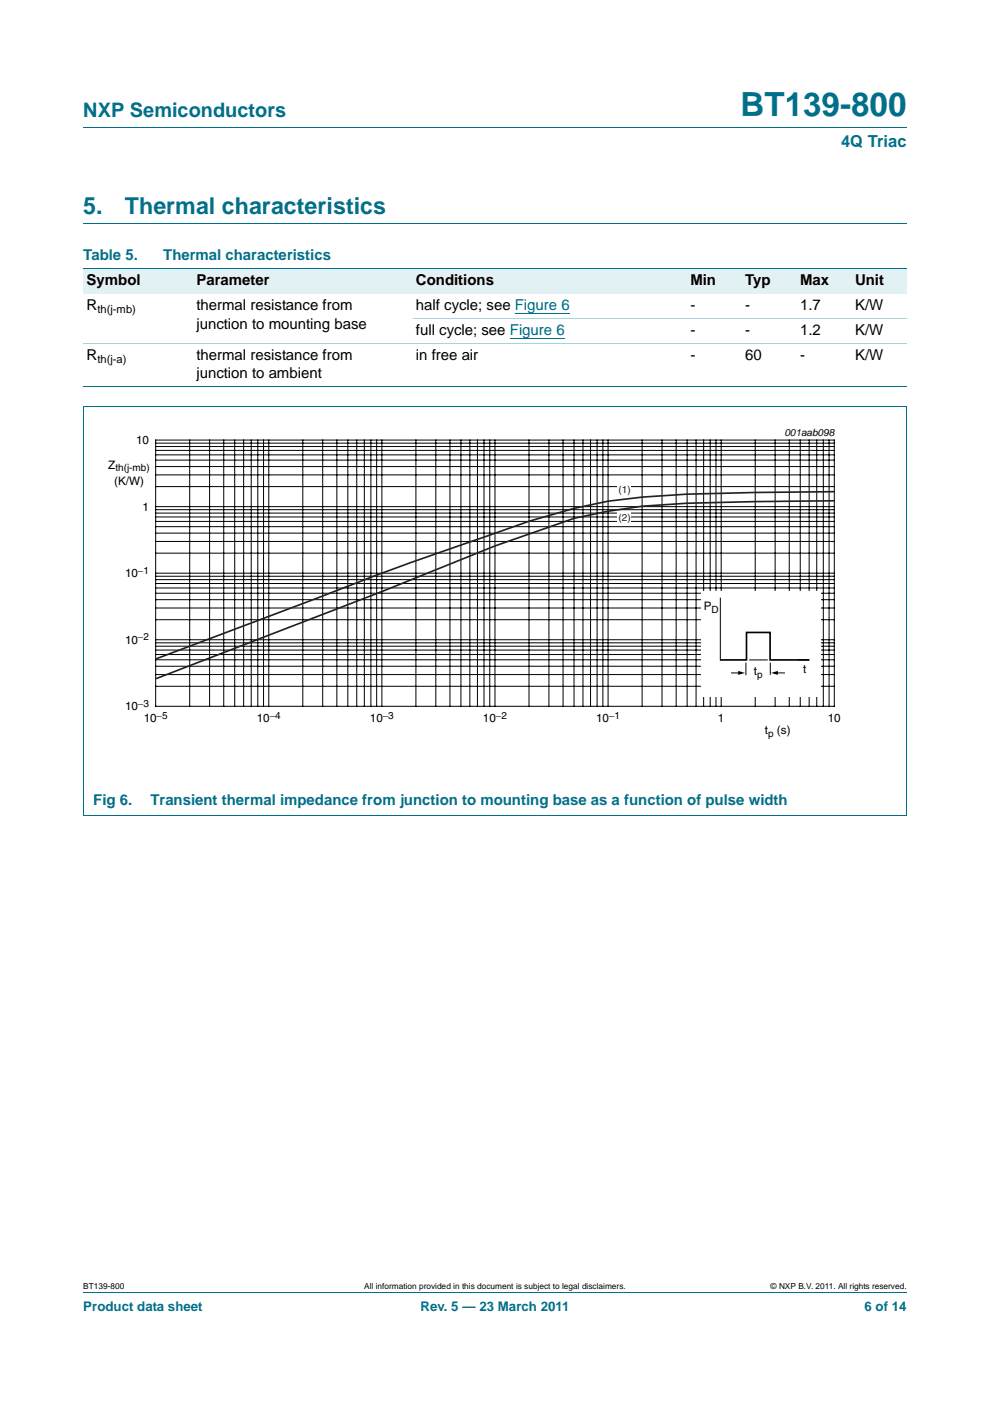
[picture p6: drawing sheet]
<svg xmlns="http://www.w3.org/2000/svg" width="210mm" height="297mm" viewBox="0 0 210 297" stroke-linecap="round" stroke-linejoin="round" font-family="sans-serif">
<path d="M17.7 27h174.6M17.7 47.4h174.6M17.7 273.9h174.6" fill="none" stroke="#00708a" stroke-width=".21"/>
<g fill="#e2f1f4">
<path d="M17.7 57h23.3v5.3h-23.3z"/>
<path d="M41 57h46.5v5.3h-46.5z"/>
<path d="M87.5 57h46.6v5.3h-46.6z"/>
<path d="M134.1 57h23.3v5.3h-23.3z"/>
<path d="M157.4 57h11.6v5.3h-11.6z"/>
<path d="M169 57h11.7v5.3h-11.7z"/>
<path d="M180.7 57h11.6v5.3h-11.6z"/>
</g>
<path d="M108.1 71.8h11.7M109.2 66.5h11.6" fill="none" stroke="#00f" stroke-width=".21"/>
<path d="M17.7 57h174.6M17.7 82h174.6M17.6 172.9h174.7M17.7 172.8v-86.5h174.6v86.5" fill="none" stroke="#00708a" stroke-width=".21"/>
<path d="M17.7 72.8h174.6M87.5 67.5h104.8" fill="none" stroke="#a5d5dc" stroke-width=".21"/>
<path d="M20.3 90.5h169.4v66.3h-169.4z" fill="none" stroke="#fff" stroke-width=".21"/>
<g fill="none" stroke="#000" stroke-width=".21">
<path d="M33 93.3h144v56.5h-144zM33 98.9h144M33 97.6h144M33 96.4h144M33 95.5h144M33 94.7h144M33 94h144M40.2 93.3v56.5M44.5 93.3v56.5M47.5 93.3v56.5M49.8 93.3v56.5M51.7 93.3v56.5"/>
<path d="M53.3 93.3v56.5M54.7 93.3v56.5M55.9 93.3v56.5M57 93.3v56.5M64.2 93.3v56.5M68.4 93.3v56.5M71.4 93.3v56.5M73.8 93.3v56.5M75.7 93.3v56.5M77.3 93.3v56.5M78.7 93.3v56.5M79.9 93.3v56.5"/>
<path d="M81 93.3v56.5M88.2 93.3v56.5M92.4 93.3v56.5M95.4 93.3v56.5M97.8 93.3v56.5M99.7 93.3v56.5M101.3 93.3v56.5M102.7 93.3v56.5M103.9 93.3v56.5M105 93.3v56.5M112.2 93.3v56.5M116.4 93.3v56.5"/>
<path d="M119.4 93.3v56.5M121.8 93.3v56.5M123.6 93.3v56.5M125.3 93.3v56.5M126.6 93.3v56.5M127.9 93.3v56.5M129 93.3v56.5M136.2 93.3v56.5M140.4 93.3v56.5M143.4 93.3v56.5M145.7 93.3v56.5M147.6 93.3v56.5"/>
<path d="M149.2 93.3v56.5M150.6 93.3v56.5M151.9 93.3v56.5M153 93.3v56.5M160.2 93.3v56.5M164.4 93.3v56.5M167.4 93.3v56.5M169.7 93.3v56.5M171.6 93.3v56.5M173.2 93.3v56.5M174.6 93.3v56.5M175.8 93.3v56.5"/>
<path d="M33 117.3h144M33 114.8h144M33 113h144M33 111.7h144M33 110.6h144M33 109.6h144M33 108.8h144M33 108.1h144M33 107.4h144M33 103.2h144M33 100.7h144M33 139.9h144"/>
<path d="M33 138.8h144M33 137.8h144M33 137h144M33 136.3h144M33 135.6h144M33 131.4h144M33 128.9h144M33 127.1h144M33 125.8h144M33 124.7h144M33 123.7h144M33 122.9h144"/>
<path d="M33 122.2h144M33 121.5h144M33 145.5h144M33 143h144M33 141.3h144"/>
</g>
<path d="M148.7 125.2h25.3v22.4h-25.3z" fill="#fff"/>
<path d="M152.8 126.7v13.4M158.9 139.9h3.9M169.3 139.9h2.3M155.2 142.7h1.7M158.2 140.5v2.7M163.4 140.5v2.6M164.7 142.7h1.7" fill="none" stroke="#000" stroke-width=".21"/>
<path d="M152.7 139.9h5.6v-5.8h5v5.8h8.4" fill="none" stroke="#000" stroke-width=".35"/>
<path d="M156.6 142.2l1.4 .5-1.4 .4zM163.6 142.7l1.4-.5v.9z" fill="#000"/>
<g fill="#fff">
<path d="M131 108.5h2.9v2.8h-2.9z"/>
<path d="M131 102.4h2.9v2.7h-2.9z"/>
</g>
<path d="M177 104.2l-16.9 .2-14.5 .4a106.6 106.6 0 0 0-33.4 5.7l-9.1 3.2a822.6 822.6 0 0 0-41.4 15.2l-28.5 10.8M177 106.2l-31.4 .5-9.4 .6-7.3 1.1-7 1.5-16.9 5.8-23.9 9.7-47.9 18.5" fill="none" stroke="#231f20" stroke-width=".35"/>
<text font-size="7" fill="#00708a" x="157" y="24.6">BT139-800</text>
<g font-size="4.9" fill="#00708a">
<text x="17.7" y="45.4">5.</text>
<text x="26.5" y="45.4">Thermal characteristics</text>
</g>
<text font-size="4.2" fill="#00708a" x="17.7" y="24.9">NXP Semiconductors</text>
<text font-size="3.5" fill="#00708a" x="178.4" y="31.1">4Q Triac</text>
<g font-size="3.2" fill="#00708a">
<text x="17.7" y="55.2">Table 5.</text>
<text x="34.6" y="55.2">Thermal characteristics</text>
<text x="19.8" y="170.8">Fig 6.</text>
<text x="31.9" y="170.8">Transient thermal impedance from junction to mounting base as a function of pulse width</text>
</g>
<g font-size="3.2">
<text x="18.4" y="60.5">Symbol</text>
<text x="18.4" y="65.8">R</text>
<text x="41.7" y="60.5">Parameter</text>
<text x="41.7" y="65.8">thermal resistance from</text>
<text x="88.2" y="60.5">Conditions</text>
<text x="88.2" y="65.8">half cycle; see Figure 6</text>
<text x="146.4" y="60.5">Min</text>
<text x="146.4" y="65.8">-</text>
<text x="158.1" y="60.5">Typ</text>
<text x="158.1" y="65.8">-</text>
<text x="169.7" y="60.5">Max</text>
<text x="169.7" y="65.8">1.7</text>
<text x="181.4" y="65.8">K/W</text>
<text x="181.4" y="60.5">Unit</text>
<text x="41.7" y="69.7">junction to mounting base</text>
<text x="88.2" y="71.1">full cycle; see Figure 6</text>
<text x="146.4" y="71.1">-</text>
<text x="158.1" y="71.1">-</text>
<text x="169.7" y="71.1">1.2</text>
<text x="181.4" y="71.1">K/W</text>
<text x="18.4" y="76.4">R</text>
<text x="41.7" y="76.4">thermal resistance from</text>
<text x="88.2" y="76.4">in free air</text>
<text x="146.4" y="76.4">-</text>
<text x="158.1" y="76.4">60</text>
<text x="169.7" y="76.4">-</text>
<text x="181.4" y="76.4">K/W</text>
<text x="41.7" y="80.2">junction to ambient</text>
</g>
<g font-size="2.8" fill="#00708a">
<text x="17.7" y="277.9">Product data sheet</text>
<text x="89.2" y="277.9">Rev. 5 — 23 March 2011</text>
<text x="183.4" y="277.9">6 of 14</text>
</g>
<g font-size="2.5">
<text x="28.9" y="94.2">10</text>
<text x="23" y="99.3">Z</text>
<text x="24.2" y="102.8">(K/W)</text>
<text x="30.2" y="108.3">1</text>
<text x="26.5" y="122.4">10</text>
<text x="149.3" y="129.4">P</text>
<text x="26.5" y="136.5">10</text>
<text x="159.9" y="143.2">t</text>
<text x="170.4" y="142.8">t</text>
<text x="26.5" y="150.6">10</text>
<text x="30.5" y="153.1">10</text>
<text x="54.5" y="153.1">10</text>
<text x="78.5" y="153.1">10</text>
<text x="102.4" y="153.1">10</text>
<text x="126.4" y="153.1">10</text>
<text x="152.3" y="153.1">1</text>
<text x="162.2" y="155.7">t</text>
<text x="164.8" y="155.7">(s)</text>
<text x="175.6" y="153.1">10</text>
</g>
<g font-size="2.4">
<text x="20.7" y="66.4">th(j-mb)</text>
<text x="20.7" y="76.9">th(j-a)</text>
</g>
<g font-size="2.1">
<text x="166.4" y="92.5">001aab098</text>
<text x="24.5" y="99.8">th(j-mb)</text>
<text x="29.3" y="121.6">−1</text>
<text x="150.9" y="129.9">D</text>
<text x="29.3" y="135.7">−2</text>
<text x="160.6" y="143.7">p</text>
<text x="29.3" y="149.9">−3</text>
<text x="33.2" y="152.4">−5</text>
<text x="57.2" y="152.4">−4</text>
<text x="81.2" y="152.4">−3</text>
<text x="105.2" y="152.4">−2</text>
<text x="129.2" y="152.4">−1</text>
<text x="162.9" y="156.2">p</text>
</g>
<g font-size="2.1" fill="#231f20">
<text x="131.2" y="104.4">(1)</text>
<text x="131.2" y="110.6">(2)</text>
</g>
<g font-size="1.8">
<text x="17.7" y="273.3">BT139-800</text>
<text x="77.3" y="273.3">All information provided in this document is subject to legal disclaimers.</text>
<text x="163.5" y="273.3">© NXP B.V. 2011. All rights reserved.</text>
</g>
</svg>
